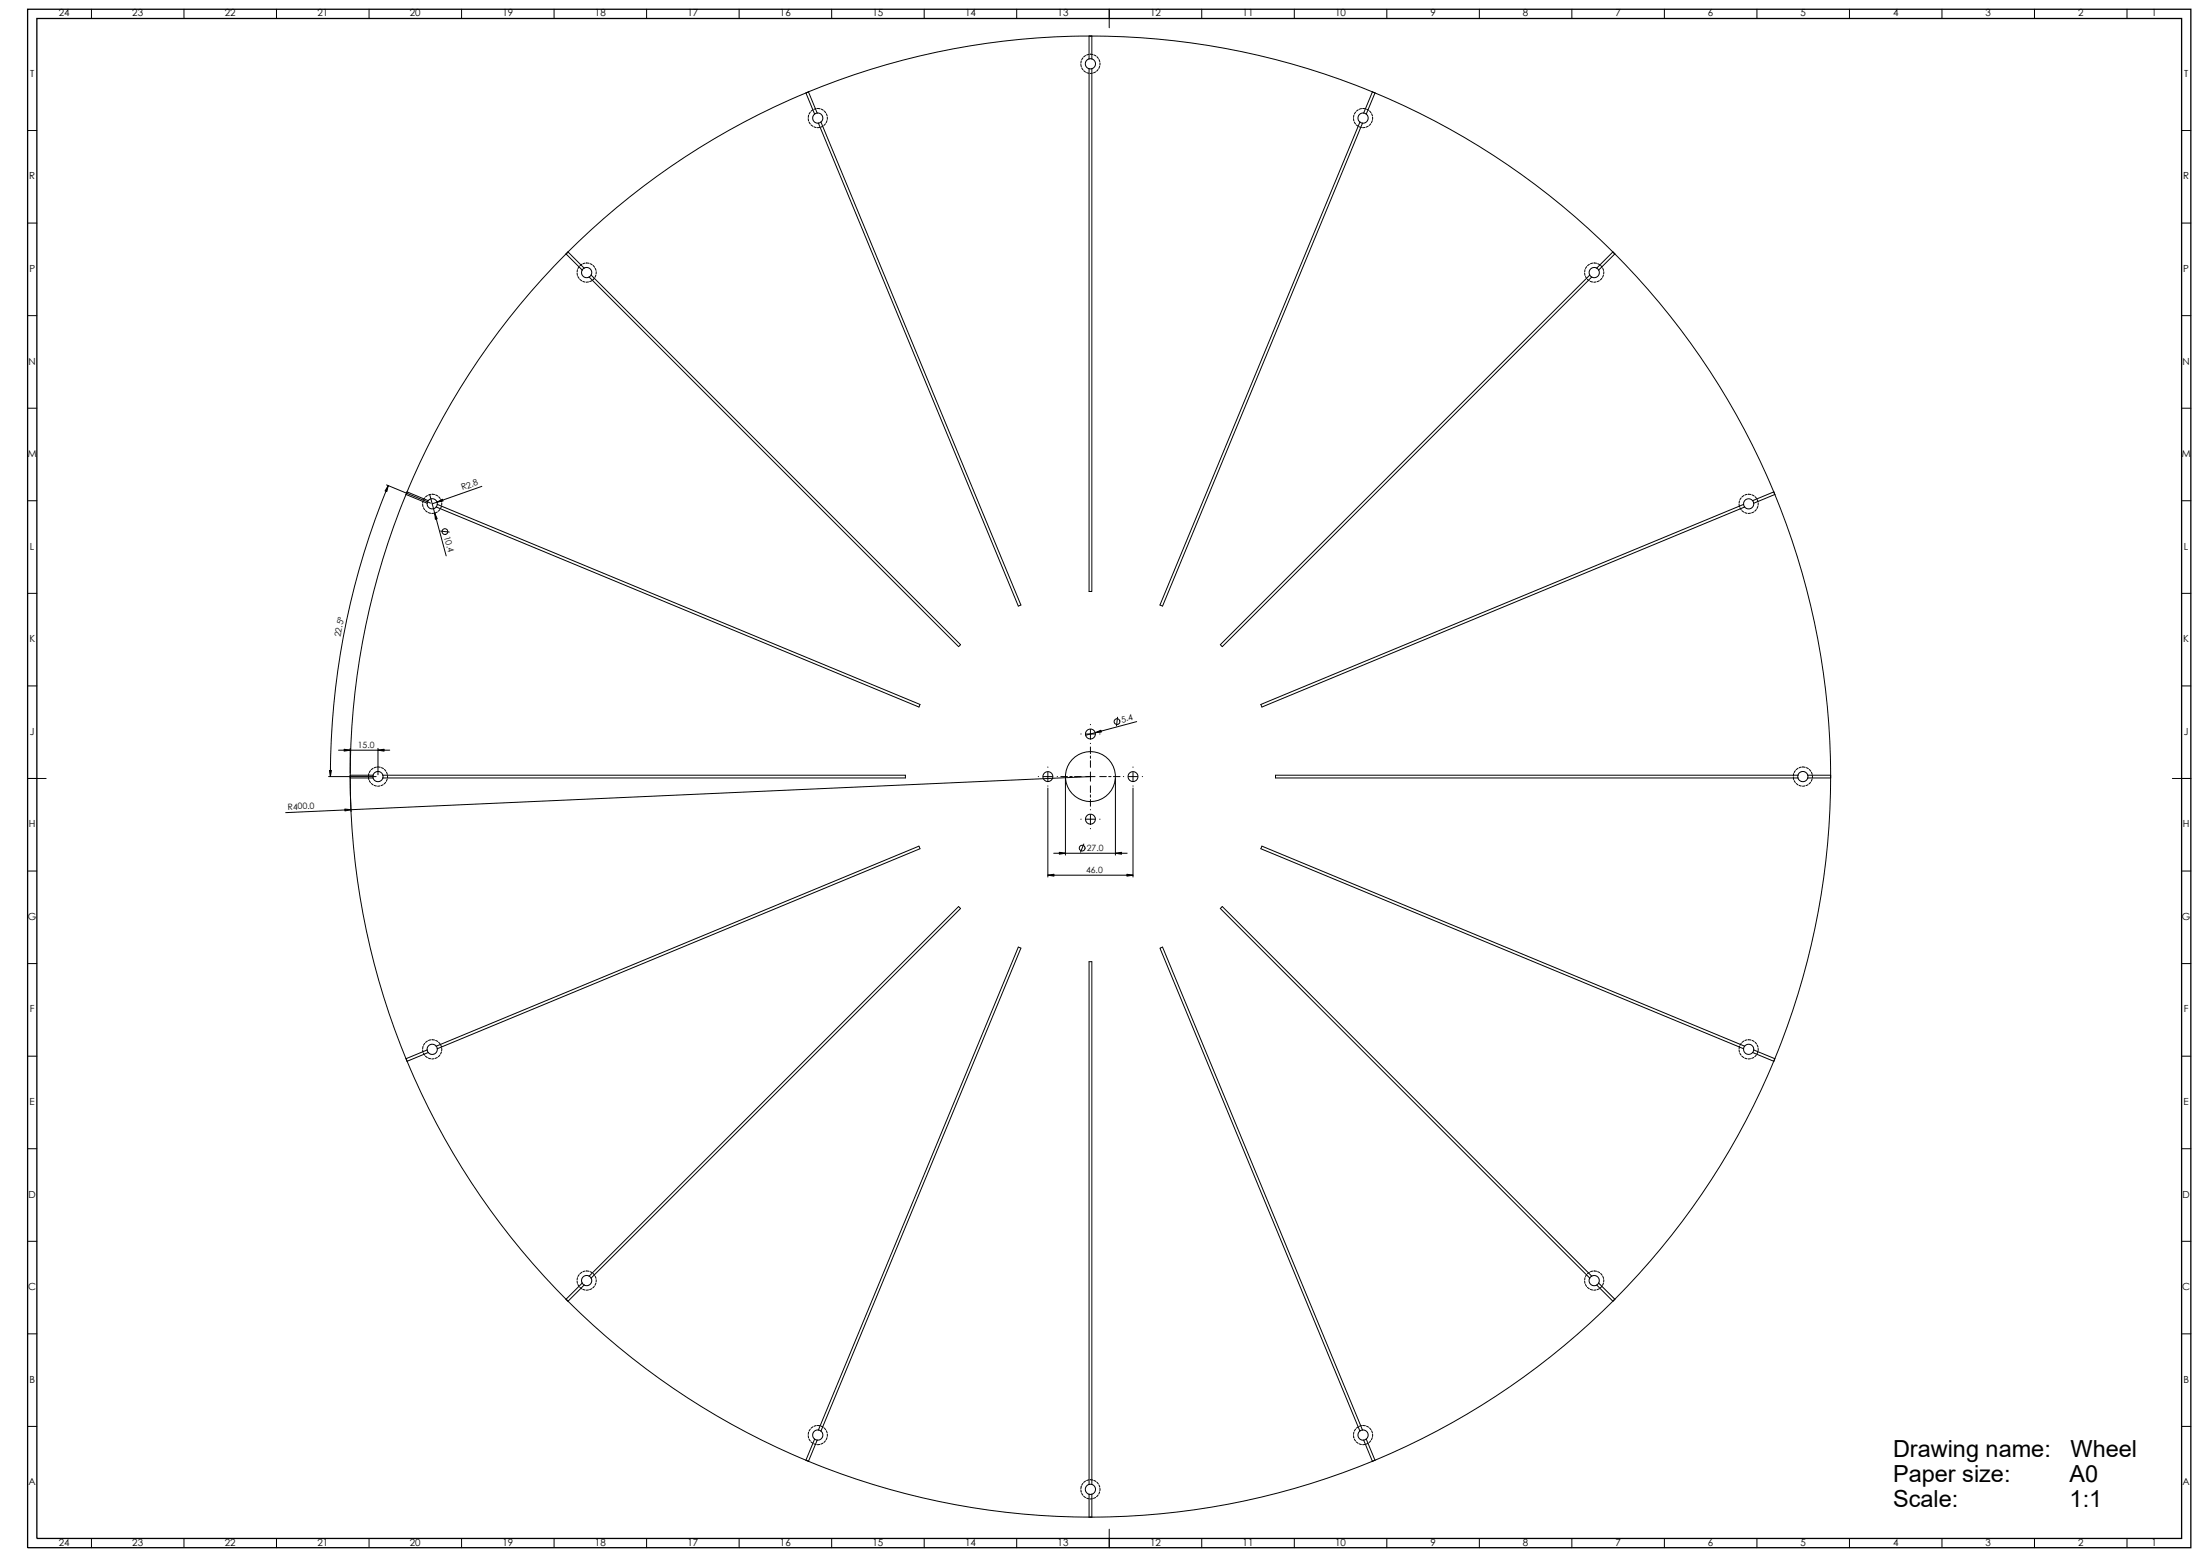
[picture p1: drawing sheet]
<svg xmlns="http://www.w3.org/2000/svg" width="1189mm" height="841mm" viewBox="0 0 1189 841" stroke-linecap="round" stroke-linejoin="round" font-family="sans-serif">
<g fill="none" stroke="#000" stroke-width=".54">
<path d="M49 5v5M99 5v5M149 5v5M199 5v5M249 5v5M299 5v5M349 5v5M399 5v5M449 5v5M499 5v5M549 5v5M589 19v13l-2 1v2v1l2 1"/>
<path d="M589 19h1M589 19a400 400 0 0 0-152 31M590 19a400 400 0 0 1 152 31M590 19v13M599 5v10M649 5v5M699 5v5M749 5v5M799 5v5M849 5v5M899 5v5M949 5v5"/>
<path d="M999 5v5M1049 5v5M1099 5v5M1149 5v5M584 35v1M584 33v1M585 37v1M585 31v1M586 38l1 1M587 30l-1 1M587 39l1 1M588 29l-1 1"/>
<path d="M588 32h2M589 37v282h1v-282M589 29h2M590 37h-1M590 32l1 1 1 1v2l-2 1M590 40h-1M591 30h1M592 39h-1M593 31l1 1M593 38h.1M594 32v1M594 36v1"/>
<path d="M594 34v1M437 50h-1a399 399 0 0 0-129 86M437 50h-1l4 12M437 50l5 11M439 59l-1 1M441 59h-1M442 59h1M444 59l1 1M445 60l1 1M734 59l-1 1M736 59h-1M736 59h2"/>
<path d="M738 59l2 1M740 60l1 1M742 50l-5 11M742 50h1M743 50a400 400 0 0 1 129 86M743 50l-5 12M15 71h5M437 64v1M437 62v1M437 66l1 1M438 61l-1 1M438 67l1 1"/>
<path d="M440 68l1 1M440 62l-1 1v2l2 1 1 1M442 61l-2 1M442 61h1l1 2 1 1-1 2M443 69h-1M444 66l-2 1M444 66l108 261h-2l-108-260M445 68l-1 1M446 67l-1 1M447 61v2M447 65l-1 1M447 63v2"/>
<path d="M731 64l1 1M732 62l-1 1M732 66l1 1M733 61l-1 1M733 67l1 1M735 68l1 1M735 66l1 1M735 66l-108 261h1l108-260M737 61l1 1M737 61h-2l-1 2v1l1 2M738 69h-2M738 62l1 1v2l-1 1-2 1"/>
<path d="M739 68l-1 1M741 67l-1 1M741 61l1 2M742 65l-1 1M742 63v2M1179 71h5M15 121h5M306 137a400 400 0 0 0-86 129M306 137l9 9M307 136l9 9M307 136l-1 1M872 136l-9 9"/>
<path d="M872 136l1 1M873 137l-9 9-1-1M873 137a401 401 0 0 1 86 129M1179 121h5M312 148v1M312 146v1M312 149l1 1M313 144l-1 1M313 151l1 1M314 143l-1 1M315 146l-1 2 1 1 2 1h1M315 152h1"/>
<path d="M316 145l-1 1M316 145h2h1l1 2-1 2M316 142h-1M317 142h1M318 152h-1M319 142l1 1M319 149l-1 1M319 149l200 199-1 1-200-199M320 152h-1M320 143l1 1M321 150l-1 1M322 145v1"/>
<path d="M322 149v1M322 147v1M856 148l1 1M857 146l-1 1M857 149v1M857 144v1M858 151l1 1M859 143l-1 1M859 149l1 1-199 199-2-1zM859 152h2M861 142h-2M861 142h2"/>
<path d="M862 152h-1M863 145h-2h-1l-1 2v2M863 142l1 1M864 146v1v2l-2 1h-2M864 152h-1M865 143l1 1M866 150l-1 1M866 145l1 1M866 149v1M867 147v1M15 170h5M1179 170h5"/>
<path d="M15 220h5M1179 220h5M15 270h5M209 262l24 10M210 262a411 411 0 0 0-31 157M219 267a400 400 0 0 0-30 152M219 267l12 5M220 266l11 4M220 266l-1 1M228 272l1 2M229 271l-1 1M229 274l1 1"/>
<path d="M230 269l-1 1M230 276l1 1M231 272v1l2 2h1l2-1M231 268h-1M231 270v2M231 270l2-1 2 1 1 1v1M231 277h2M232 267l9 33M233 267h-1M233 267h2M235 277h-2M235 267l2 1"/>
<path d="M236 272l261 109v1l-261-108M236 272v2M236 277h-1M237 268l1 1M238 275l-1 1M238 270l1 1M239 274l-1 1M239 272v1M260 263l-26 9M940 272v2M940 271v1M940 274l1 1"/>
<path d="M941 269l-1 1M941 276l1 1M942 272l1 2M942 272l-261 109 1 1 261-108M942 268h-1M943 277h1M944 267h-1M945 267h1M946 277h-1M947 267l1 1M947 270l1 2M947 270a2.7 2.7 0 0 0-3 0 2.7 2.7 0 0 0-2 2"/>
<path d="M948 272l-1 1-1 2h-2l-1-1M948 277h-1M948 268l1 1M949 275l-1 1M950 270v1M950 274l-1 1M950 272v1M959 266l-12 4M959 266v1M959 267l-11 5M959 267a401 401 0 0 1 30 152M1179 270h5"/>
<path d="M238 287h5M15 321h5M1179 321h5M15 371h5M1179 371h5M584 396h.1M587 396h5M589 391h.1M589 394v5M594 396h.1M604 387l-1 5M614 390l-27 7"/>
<path d="M178 419h25M183 405h28M189 419v1M189 419h13M189 420l1 18M189 404v14M199 420v1M199 418v1M200 416v1M202 419l1-2h1h2l1 2M202 419v1M202 415l-1 1"/>
<path d="M203 414l-1 1M204 414h2M204 404v14M206 415h1M207 419v1M207 419h282v1h-282M208 416l1 1M209 417v1M209 419v1M561 419h.1M564 419h5M566 414h.1"/>
<path d="M566 417v5M571 419h.1M573 419h4M578 419h1M581 419h3M587 419h5M589 401v1M589 419l-435 20M589 403v4M589 408v2M589 411v3M589 417v5"/>
<path d="M594 419h4M599 419h1M602 419h3M607 419h.1M612 417v5M612 414h.1M615 419h-5M617 419h.1M969 420v1M969 418v1M970 416v1M972 415l-1 1"/>
<path d="M972 419v-2h2h2l1 2M972 419v1M972 419h-283v1h283M973 414l-1 1M974 414h2M976 415h1M977 419v1M977 419h12M978 416l1 1M979 417v1M979 419v1M989 419v1"/>
<path d="M15 420h10M189 420a400 400 0 0 0 30 152M189 420h13M200 422v1M201 423l1 1M202 420v1l2 1h2l1-2M202 424l1 1M205 425h-1M207 424h-1M208 423h.1M209 421v1M566 424v1"/>
<path d="M566 426v48M576 420v42M589 437h.1M589 440v5M589 424v4M589 429v2M589 432v3M603 420v42M612 424v1M612 426v48M970 422v1M971 423l1 1"/>
<path d="M972 420v1l2 1h2l1-2M972 424l1 1M975 425h-1M977 420h12M977 424h-1M978 423h.1M979 421v1M989 420a400 400 0 0 1-30 152M1174 420h10M584 442h.1M586 456l-2 4M587 442h5"/>
<path d="M589 447v1M594 442h.1M15 470h5M566 473h46M569 461h40M1179 470h5M627 512h1l108 260-1 1zM15 520h5M1179 520h5M15 571h5M219 572l1 1M220 573a400 400 0 0 0 86 129"/>
<path d="M228 567l1 1M229 565l-1 1M229 569l1 1M230 564l-1 1M230 570l1 1M231 567v2M231 567l-12 5M231 562l-1 1M231 569l-11 4M231 572h2M233 562h-1M233 562h2"/>
<path d="M235 572h-2M235 562l2 1M236 565l-2-1h-2l-1 2v1M236 565l261-108v1l-261 108zM236 566v2l-1 1h-2h-2M236 571l-1 1M237 563l1 1M238 570l-1 1M238 564l1 2M239 568l-1 1M239 566v2M940 567v1"/>
<path d="M940 565v1M940 569l1 1M941 564l-1 1M941 570l1 1M942 566l-261-108 1-1 261 108 1-1h2l1 1 1 2M942 566a2.7 2.7 0 0 0 2 3 2.7 2.7 0 0 0 3 0M942 562l-1 1M943 565l-1 1M943 572h1M944 562h-1M945 562h1M946 572h-1"/>
<path d="M947 562l1 1M947 569l12 4M948 567l-1 2M948 567l11 5M948 571l-1 1M948 563l1 1M949 570l-1 1M950 564v2M950 568l-1 1M950 566v2M959 573a400 400 0 0 1-86 129M959 572v1"/>
<path d="M1179 571h5M15 621h5M1179 621h5M15 670h5M1179 670h5M312 692v1M312 690v1M312 694l1 1M313 688l-1 2M313 695l1 1M314 687l-1 1M315 693l1 1"/>
<path d="M315 693l-9 9M315 696l1 1M316 694l-9 9M316 687h-1M317 687h1M318 697h-1M318 689l1 1M318 689l200-199 1 1-200 199M318 689h-1l-2 1-1 1 1 2M319 687h1M319 690l1 2-1 2h-2h-1M320 696l-1 1"/>
<path d="M320 688l1 1M321 695l-1 1M322 689v2M322 693v1M322 691v1M856 692l1 1M857 690l-1 1M857 694v1M857 688v2M858 695l1 1M859 687l-1 1M859 690v2v2h2h2"/>
<path d="M859 696l2 1M860 689h2l1 1 1 1v2M860 689l-1 1M860 689l-199-199-2 1 200 199M861 687h-2M861 687h2M862 697h-1M863 694l9 9M863 687h1M864 693l-1 1M864 693l9 9M864 696l-1 1"/>
<path d="M865 688l1 1M866 695l-1 1M866 689l1 2M866 693v1M867 691v1M306 702l1 1M307 703a400 400 0 0 0 129 86M872 703a401 401 0 0 1-129 86M873 702l-1 1M15 720h5M1179 720h5M15 770h5"/>
<path d="M437 775v2M437 774v1M437 777l1 1M438 772l-1 1M438 779l1 1M439 771h-1M440 780h1M440 777l2 1M440 777l-4 12M441 770h-1M442 778l-5 11M442 770h1"/>
<path d="M442 772l108-260h2l-108 261M442 772l2 1M442 772l-1 1-2 1v2l1 1M444 773l1 1v2l-2 2h-1M444 770l1 1M445 780h-1M445 771l1 1M446 778l-1 1M447 773v1M447 777l-1 1M447 775v1M731 775l1 2"/>
<path d="M732 777h.1M732 774l-1 1M732 777l1 1M733 772l-1 1M733 779l1 1M734 771h-1M735 780h1M735 773l-1 1v2l1 2h2l5 11M736 770h-1M736 772l2 1 1 1v2l-1 1M736 770h2M738 777l5 12"/>
<path d="M738 777l-1 1M738 770l2 1M739 780h-1M740 771l1 1M741 778l-1 1M741 773l1 1M742 777l-1 1M742 775v1M1179 770h5M436 789h1M437 789a400 400 0 0 0 152 30M443 780h-1"/>
<path d="M587 800l-1 1M588 799l-1 1M589 799h2M591 800h1M738 780h-2M742 789a401 401 0 0 1-152 30M743 789h-1M584 805v1M584 803v1M585 807v1M585 801v1M586 808l1 1"/>
<path d="M587 809l1 1M588 807h2M589 802h1M589 802l-2 1v1v2l2 1v12M589 819h1M590 802l1 1 1 1v2l-2 1M590 802v-283h-1v283M590 807v12M590 810h-1M592 809h-1M593 801l1 1M593 808h.1"/>
<path d="M594 802v1M594 806v1M594 804v1M49 831v5M99 831v5M149 831v5M199 831v5M249 831v5M299 831v5M349 831v5M399 831v5M449 831v5"/>
<path d="M499 831v5M549 831v5M599 826v10M649 831v5M699 831v5M749 831v5M799 831v5M849 831v5M899 831v5M949 831v5M999 831v5M1049 831v5"/>
<path d="M1099 831v5M1149 831v5"/>
<circle cx="240" cy="287" r="1.6"/>
<circle cx="589" cy="396" r="2.7"/>
<circle cx="604" cy="390" r="1.6"/>
<circle cx="566" cy="419" r="2.7"/>
<circle cx="589" cy="419" r="14"/>
<circle cx="612" cy="419" r="2.7"/>
<circle cx="585" cy="458" r="1.6"/>
<circle cx="589" cy="442" r="2.7"/>
</g>
<path d="M15 5h1169v831h-1169zM20 10h1159v821h-1159z" fill="none" stroke="#000" stroke-width=".7" stroke-linecap="butt"/>
<g fill="#000" stroke="#000" stroke-width=".54">
<path d="M210 262l-1 4-1-1z" fill-rule="evenodd"/>
<path d="M235 277l1 3-1 1z" fill-rule="evenodd"/>
<path d="M236 271l3-1v1z" fill-rule="evenodd"/>
<path d="M592 396l3-2v1z" fill-rule="evenodd"/>
<path d="M178 416h1v3z" fill-rule="evenodd"/>
<path d="M186 405h3l-3 1z" fill-rule="evenodd"/>
<path d="M204 405h4v1z" fill-rule="evenodd"/>
<path d="M186 437h4l-4 1z" fill-rule="evenodd"/>
<path d="M566 473l4-1v1z" fill-rule="evenodd"/>
<path d="M572 460l4 1h-4z" fill-rule="evenodd"/>
<path d="M603 461l3-1v1z" fill-rule="evenodd"/>
<path d="M609 472l3 1h-3z" fill-rule="evenodd"/>
</g>
<g font-size="12.7">
<text x="1023" y="787">Drawing name:</text>
<text x="1119" y="787">Wheel</text>
<text x="1023" y="801">Paper size:</text>
<text x="1118" y="801">A0</text>
<text x="1023" y="814">Scale:</text>
<text x="1118" y="814">1:1</text>
</g>
<g font-size="5.3">
<text x="32" y="9">24</text>
<text x="72" y="9">23</text>
<text x="121" y="9">22</text>
<text x="171" y="9">21</text>
<text x="221" y="9">20</text>
<text x="271" y="9">19</text>
<text x="322" y="9">18</text>
<text x="371" y="9">17</text>
<text x="421" y="9">16</text>
<text x="471" y="9">15</text>
<text x="521" y="9">14</text>
<text x="571" y="9">13</text>
<text x="621" y="9">12</text>
<text x="671" y="9">11</text>
<text x="721" y="9">10</text>
<text x="773" y="9">9</text>
<text x="823" y="9">8</text>
<text x="873" y="9">7</text>
<text x="923" y="9">6</text>
<text x="973" y="9">5</text>
<text x="1023" y="9">4</text>
<text x="1073" y="9">3</text>
<text x="1123" y="9">2</text>
<text x="1163" y="9">1</text>
<text x="16" y="42">T</text>
<text x="1180" y="42">T</text>
<text x="16" y="97">R</text>
<text x="1180" y="97">R</text>
<text x="16" y="147">P</text>
<text x="1180" y="147">P</text>
<text x="15" y="197">N</text>
<text x="1179" y="197">N</text>
<text x="15" y="247">M</text>
<text x="1179" y="247">M</text>
<text x="16" y="297">L</text>
<text x="1180" y="297">L</text>
<text x="16" y="347">K</text>
<text x="1180" y="347">K</text>
<text x="16" y="397">J</text>
<text x="1180" y="397">J</text>
<text x="16" y="447">H</text>
<text x="1180" y="447">H</text>
<text x="15" y="497">G</text>
<text x="1179" y="497">G</text>
<text x="16" y="547">F</text>
<text x="1180" y="547">F</text>
<text x="16" y="597">E</text>
<text x="1180" y="597">E</text>
<text x="15" y="647">D</text>
<text x="1179" y="647">D</text>
<text x="15" y="697">C</text>
<text x="1179" y="697">C</text>
<text x="16" y="747">B</text>
<text x="1180" y="747">B</text>
<text x="15" y="802">A</text>
<text x="1179" y="802">A</text>
<text x="32" y="835">24</text>
<text x="72" y="835">23</text>
<text x="121" y="835">22</text>
<text x="171" y="835">21</text>
<text x="221" y="835">20</text>
<text x="271" y="835">19</text>
<text x="322" y="835">18</text>
<text x="371" y="835">17</text>
<text x="421" y="835">16</text>
<text x="471" y="835">15</text>
<text x="521" y="835">14</text>
<text x="571" y="835">13</text>
<text x="621" y="835">12</text>
<text x="671" y="835">11</text>
<text x="721" y="835">10</text>
<text x="773" y="835">9</text>
<text x="823" y="835">8</text>
<text x="873" y="835">7</text>
<text x="923" y="835">6</text>
<text x="973" y="835">5</text>
<text x="1023" y="835">4</text>
<text x="1073" y="835">3</text>
<text x="1123" y="835">2</text>
<text x="1163" y="835">1</text>
</g>
<g font-size="4.7">
<text x="250" y="265" transform="rotate(-19 250 265)">R2.8</text>
<text x="240" y="290" transform="rotate(75 240 290)">10.4</text>
<text x="184" y="344" transform="rotate(-79 184 344)">22.5°</text>
<text x="606" y="390" transform="rotate(-15 606 390)">5.4</text>
<text x="193" y="404">15.0</text>
<text x="156" y="437" transform="rotate(-3 156 437)">R400.0</text>
<text x="587" y="460">27.0</text>
<text x="587" y="472">46.0</text>
</g>
</svg>
